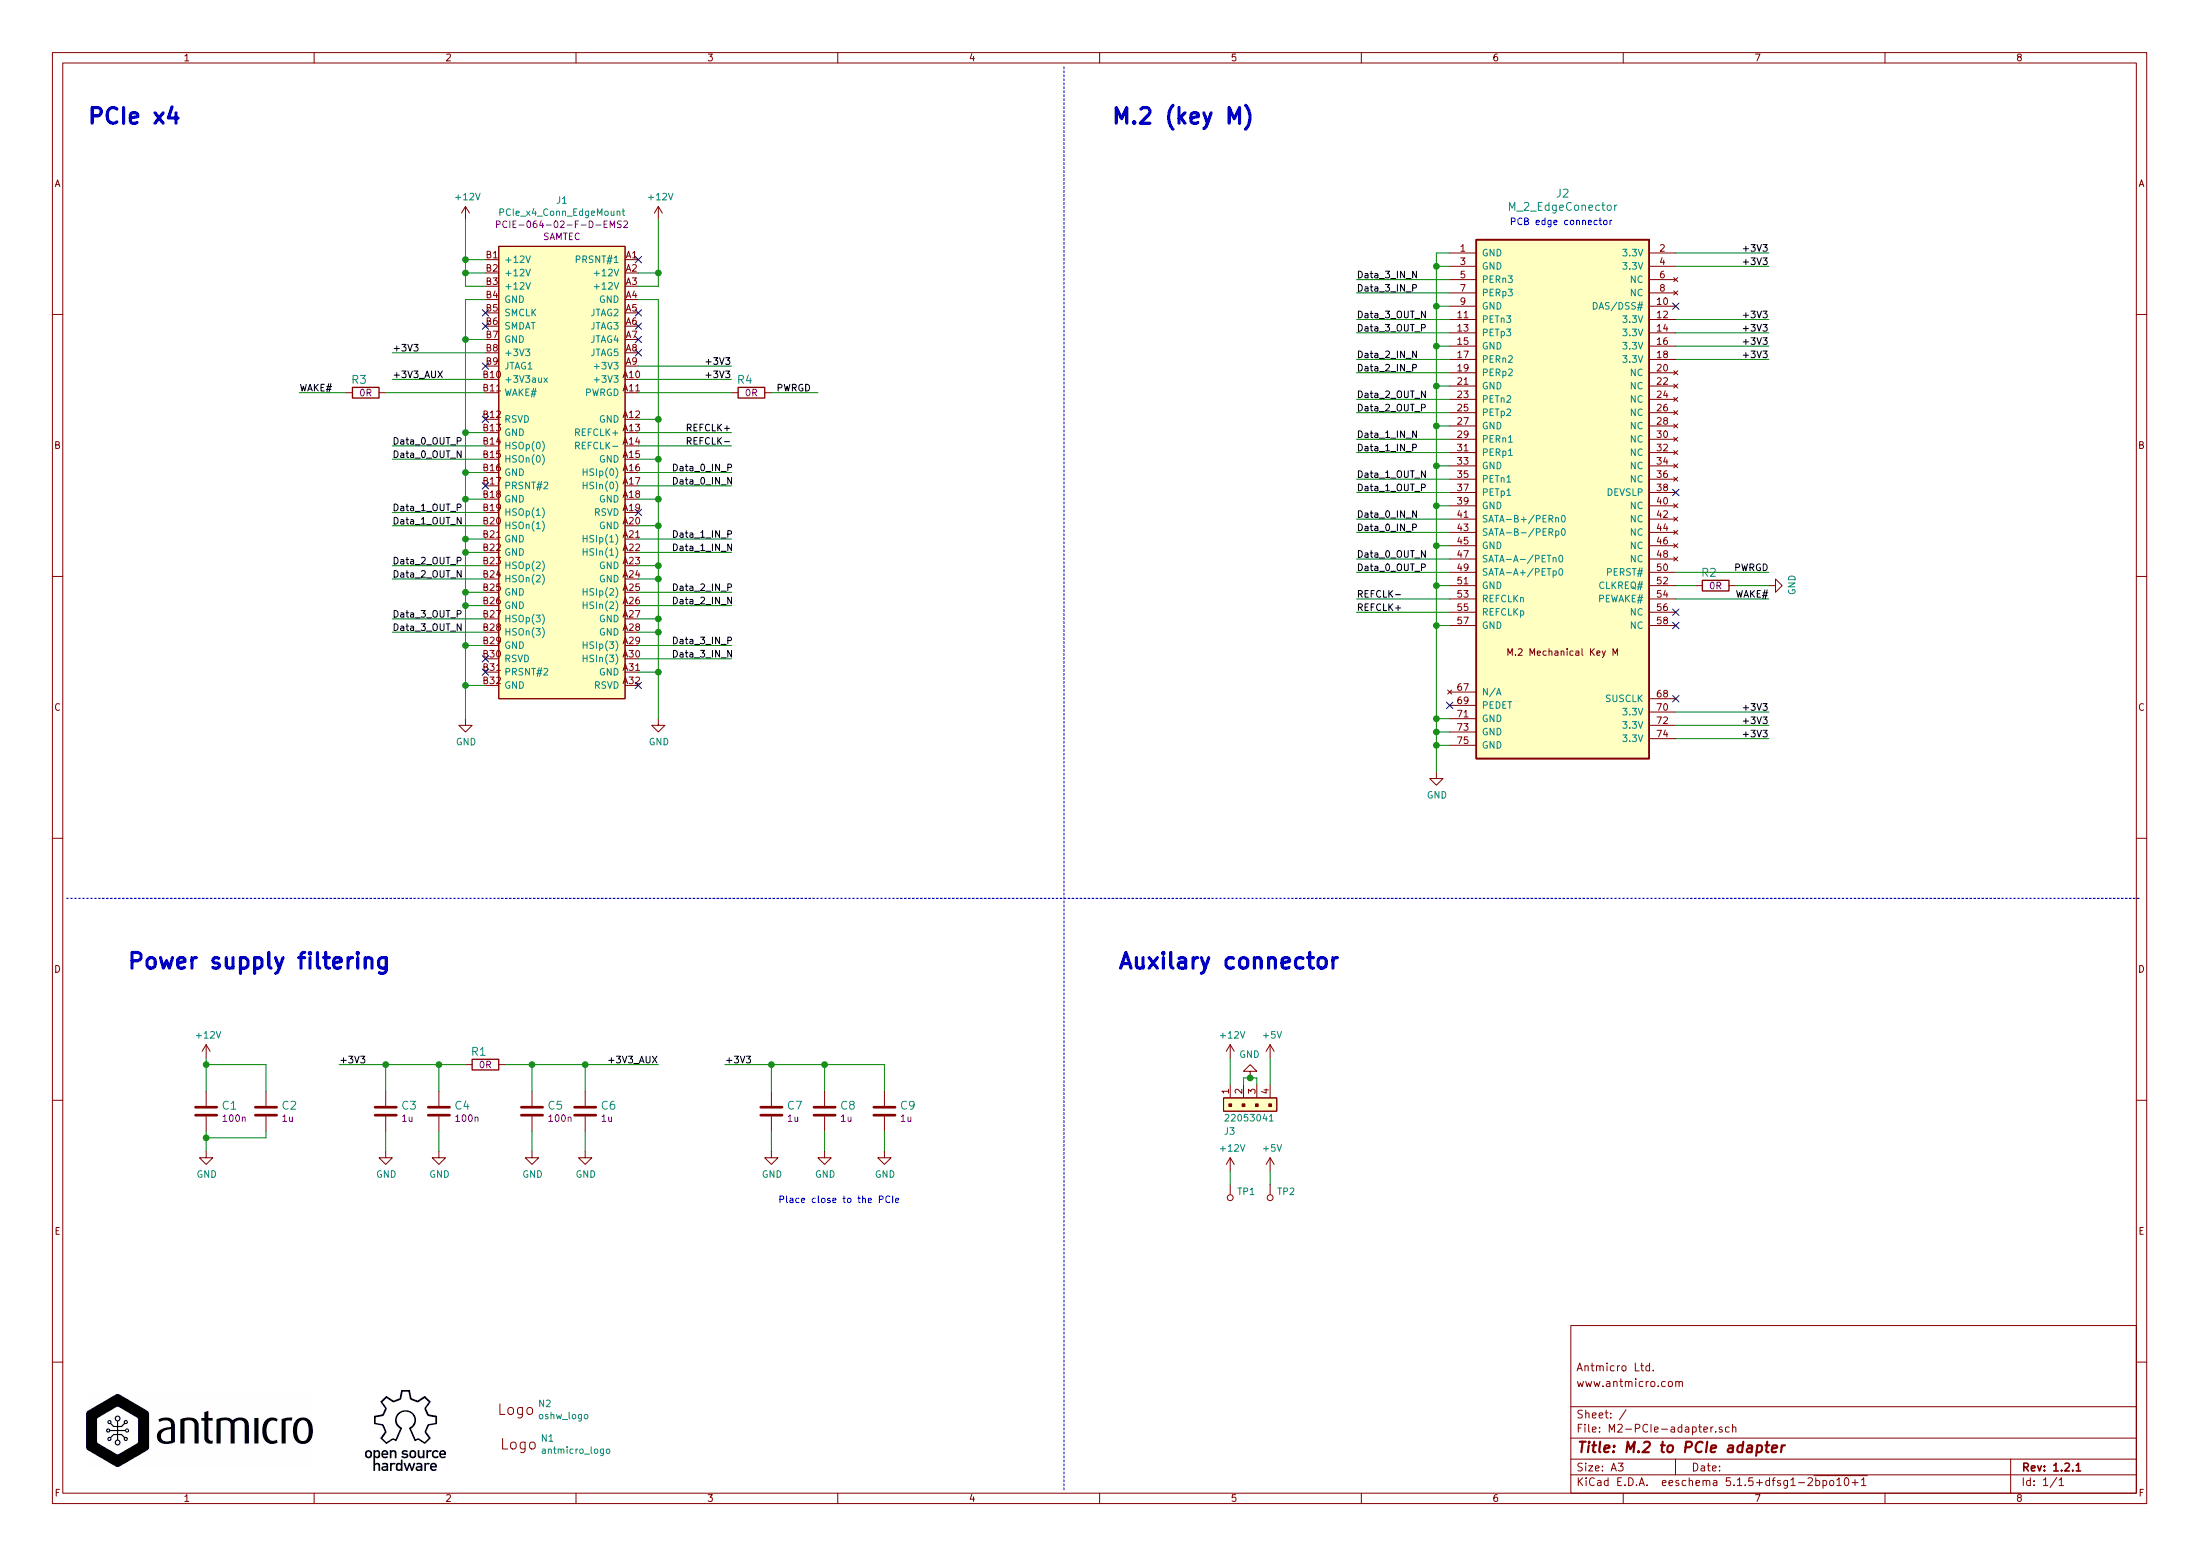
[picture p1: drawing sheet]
EESchema Schematic File Version 4
EELAYER 30 0
EELAYER END
$Descr A3 16535 11693
encoding utf-8
Sheet 1 1
Title "M.2 to PCIe adapter"
Date ""
Rev "1.2.1"
Comp ""
Comment1 "www.antmicro.com"
Comment2 "Antmicro Ltd."
Comment3 ""
Comment4 ""
$EndDescr
Wire Wire Line
	10900 4500 10200 4500
Wire Wire Line
	10900 4600 10200 4600
Text Label 10200 4500 0    50   ~ 0
REFCLK-
Text Label 10200 4600 0    50   ~ 0
REFCLK+
Wire Wire Line
	4800 3350 5500 3350
Wire Wire Line
	4800 3250 5500 3250
Text Label 5500 3350 2    50   ~ 0
REFCLK-
Text Label 5500 3250 2    50   ~ 0
REFCLK+
Wire Wire Line
	10900 4700 10800 4700
Wire Wire Line
	4800 3450 4950 3450
Wire Wire Line
	4800 3750 4950 3750
Wire Wire Line
	4800 3950 4950 3950
Wire Wire Line
	4800 4250 4950 4250
Wire Wire Line
	4800 4350 4950 4350
Wire Wire Line
	4800 4650 4950 4650
Wire Wire Line
	4800 4750 4950 4750
Wire Wire Line
	4800 5050 4950 5050
Wire Wire Line
	4800 3150 4950 3150
Wire Wire Line
	4800 2250 4950 2250
Wire Wire Line
	10900 4100 10800 4100
Wire Wire Line
	10900 4400 10800 4400
Wire Wire Line
	10900 3500 10800 3500
Wire Wire Line
	10900 3200 10800 3200
Wire Wire Line
	10900 2600 10800 2600
Wire Wire Line
	10900 2300 10800 2300
Wire Wire Line
	10900 2000 10800 2000
Wire Wire Line
	3650 5150 3500 5150
Wire Wire Line
	3650 4850 3500 4850
Wire Wire Line
	3650 4550 3500 4550
Wire Wire Line
	3650 4450 3500 4450
Wire Wire Line
	3650 4150 3500 4150
Wire Wire Line
	3650 4050 3500 4050
Wire Wire Line
	3650 3750 3500 3750
Wire Wire Line
	3650 3550 3500 3550
Wire Wire Line
	3650 3250 3500 3250
Wire Wire Line
	3650 2250 3500 2250
Wire Wire Line
	3650 2550 3500 2550
Wire Wire Line
	10900 5400 10800 5400
Wire Wire Line
	10900 5500 10800 5500
Wire Wire Line
	4800 2850 5500 2850
Text Label 5500 2850 2    50   ~ 0
+3V3
Wire Wire Line
	4800 2750 5500 2750
Text Label 5500 2750 2    50   ~ 0
+3V3
Wire Wire Line
	12600 5550 13300 5550
Text Label 13300 5550 2    50   ~ 0
+3V3
Wire Wire Line
	12600 5450 13300 5450
Text Label 13300 5450 2    50   ~ 0
+3V3
Wire Wire Line
	12600 5350 13300 5350
Text Label 13300 5350 2    50   ~ 0
+3V3
Text Label 2950 2650 0    50   ~ 0
+3V3
Wire Wire Line
	3650 2650 2950 2650
Wire Wire Line
	12600 2700 13300 2700
Text Label 13300 2700 2    50   ~ 0
+3V3
Wire Wire Line
	12600 2600 13300 2600
Text Label 13300 2600 2    50   ~ 0
+3V3
Wire Wire Line
	12600 2500 13300 2500
Text Label 13300 2500 2    50   ~ 0
+3V3
Wire Wire Line
	12600 2400 13300 2400
Text Label 13300 2400 2    50   ~ 0
+3V3
Wire Wire Line
	12600 2000 13300 2000
Text Label 13300 2000 2    50   ~ 0
+3V3
Wire Wire Line
	12600 1900 13300 1900
Text Label 13300 1900 2    50   ~ 0
+3V3
Wire Wire Line
	10900 4300 10200 4300
Text Label 10200 4300 0    50   ~ 0
Data_0_OUT_P
Wire Wire Line
	10900 4200 10200 4200
Text Label 10200 4200 0    50   ~ 0
Data_0_OUT_N
Wire Wire Line
	4800 3550 5500 3550
Text Label 2950 3350 0    50   ~ 0
Data_0_OUT_P
Wire Wire Line
	4800 3650 5500 3650
Text Label 2950 3450 0    50   ~ 0
Data_0_OUT_N
Wire Wire Line
	4800 4050 5500 4050
Text Label 2950 3850 0    50   ~ 0
Data_1_OUT_P
Wire Wire Line
	4800 4150 5500 4150
Text Label 2950 3950 0    50   ~ 0
Data_1_OUT_N
Wire Wire Line
	4800 4450 5500 4450
Text Label 2950 4250 0    50   ~ 0
Data_2_OUT_P
Wire Wire Line
	4800 4550 5500 4550
Text Label 2950 4350 0    50   ~ 0
Data_2_OUT_N
Wire Wire Line
	4800 4850 5500 4850
Text Label 2950 4650 0    50   ~ 0
Data_3_OUT_P
Wire Wire Line
	4800 4950 5500 4950
Text Label 2950 4750 0    50   ~ 0
Data_3_OUT_N
Wire Wire Line
	10900 3700 10200 3700
Text Label 10200 3700 0    50   ~ 0
Data_1_OUT_P
Wire Wire Line
	10900 3600 10200 3600
Text Label 10200 3600 0    50   ~ 0
Data_1_OUT_N
Wire Wire Line
	10900 3100 10200 3100
Text Label 10200 3100 0    50   ~ 0
Data_2_OUT_P
Wire Wire Line
	10900 3000 10200 3000
Text Label 10200 3000 0    50   ~ 0
Data_2_OUT_N
Wire Wire Line
	10900 2500 10200 2500
Text Label 10200 2500 0    50   ~ 0
Data_3_OUT_P
Wire Wire Line
	10900 2400 10200 2400
Text Label 10200 2400 0    50   ~ 0
Data_3_OUT_N
Wire Wire Line
	10900 4000 10200 4000
Text Label 10200 4000 0    50   ~ 0
Data_0_IN_P
Wire Wire Line
	10900 3900 10200 3900
Text Label 10200 3900 0    50   ~ 0
Data_0_IN_N
Wire Wire Line
	10900 3400 10200 3400
Text Label 10200 3400 0    50   ~ 0
Data_1_IN_P
Wire Wire Line
	10900 3300 10200 3300
Text Label 10200 3300 0    50   ~ 0
Data_1_IN_N
Wire Wire Line
	10900 2800 10200 2800
Text Label 10200 2800 0    50   ~ 0
Data_2_IN_P
Wire Wire Line
	10900 2700 10200 2700
Text Label 10200 2700 0    50   ~ 0
Data_2_IN_N
Wire Wire Line
	10900 2200 10200 2200
Text Label 10200 2200 0    50   ~ 0
Data_3_IN_P
Wire Wire Line
	10900 2100 10200 2100
Text Label 10200 2100 0    50   ~ 0
Data_3_IN_N
Wire Wire Line
	3650 3450 2950 3450
Wire Wire Line
	3650 3350 2950 3350
Wire Wire Line
	3650 3950 2950 3950
Wire Wire Line
	3650 4350 2950 4350
Wire Wire Line
	3650 4250 2950 4250
Wire Wire Line
	3650 4750 2950 4750
Wire Wire Line
	3650 4650 2950 4650
Wire Wire Line
	3650 2150 3500 2150
Wire Wire Line
	3500 2150 3500 2050
Wire Wire Line
	3650 1950 3500 1950
Connection ~ 3500 1950
Wire Wire Line
	3500 1950 3500 1650
Wire Wire Line
	3650 2050 3500 2050
Connection ~ 3500 2050
Wire Wire Line
	3500 2050 3500 1950
$Comp
L M2-PCIe-adapter:+12V #PWR0101
U 1 1
P 3500 1650
F 0 "#PWR0101" H 3500 1500 50  0001 C CNN
F 1 "+12V" H 3515 1823 50  0000 C CNN
F 2 "" H 3500 1650 50  0001 C CNN
F 3 "" H 3500 1650 50  0001 C CNN
	1    3500 1650
	1    0    0    -1  
$EndComp
$Comp
L M2-PCIe-adapter:+12V #PWR0102
U 1 1
P 4950 1650
F 0 "#PWR0102" H 4950 1500 50  0001 C CNN
F 1 "+12V" H 4965 1823 50  0000 C CNN
F 2 "" H 4950 1650 50  0001 C CNN
F 3 "" H 4950 1650 50  0001 C CNN
	1    4950 1650
	1    0    0    -1  
$EndComp
Wire Wire Line
	4800 2050 4950 2050
Wire Wire Line
	4950 2050 4950 1650
Wire Wire Line
	4800 2150 4950 2150
Wire Wire Line
	4950 2150 4950 2050
Connection ~ 4950 2050
Text Label 2250 2950 0    50   ~ 0
WAKE#
Text Label 13300 4500 2    50   ~ 0
WAKE#
Wire Wire Line
	12600 4500 13300 4500
Wire Wire Line
	10900 2900 10800 2900
Wire Wire Line
	10900 5600 10800 5600
$Comp
L M2-PCIe-adapter:PCIe_x4_Conn_EdgeMount J1
U 1 1
P 3850 2550
F 0 "J1" H 4225 3597 50  0000 C CNN
F 1 "PCIe_x4_Conn_EdgeMount" H 4225 3506 50  0000 C CNN
F 2 "M2-PCIe-adapter-footprints:PCIE-064-02-X-D-EMSX" H 3700 3200 50  0001 C CNN
F 3 "http://www.farnell.com/datasheets/2048385.pdf?_ga=2.224413790.550525831.1572511829-156563690.1566371002&_gac=1.194368863.1572511829.Cj0KCQjwjOrtBRCcARIsAEq4rW4MDAz553xUSGW1I2S05saoepO8CZq5otyVO6_gct6IiE-jnZiday4aAmKSEALw_wcB" H 3800 3300 50  0001 C CNN
F 4 "PCIE-064-02-F-D-EMS2" H 4225 3415 50  0000 C CNN "MPN"
F 5 "SAMTEC" H 4225 3324 50  0000 C CNN "Manufacturer"
	1    3850 2550
	1    0    0    -1  
$EndComp
Text Label 5050 3650 0    50   ~ 0
Data_0_IN_N
Text Label 5050 3550 0    50   ~ 0
Data_0_IN_P
Text Label 5050 4150 0    50   ~ 0
Data_1_IN_N
Text Label 5050 4050 0    50   ~ 0
Data_1_IN_P
Text Label 5050 4550 0    50   ~ 0
Data_2_IN_N
Text Label 5050 4450 0    50   ~ 0
Data_2_IN_P
Text Label 5050 4950 0    50   ~ 0
Data_3_IN_N
Text Label 5050 4850 0    50   ~ 0
Data_3_IN_P
Wire Wire Line
	3650 3850 2950 3850
NoConn ~ 4800 2650
NoConn ~ 4800 2550
NoConn ~ 4800 2450
NoConn ~ 4800 2350
NoConn ~ 3650 2350
NoConn ~ 3650 2450
NoConn ~ 3650 3150
NoConn ~ 3650 3650
NoConn ~ 4800 3850
NoConn ~ 4800 5150
NoConn ~ 3650 5050
NoConn ~ 3650 4950
NoConn ~ 3650 2750
NoConn ~ 4800 1950
Wire Wire Line
	12600 4400 12750 4400
NoConn ~ 10900 5300
NoConn ~ 12600 2300
NoConn ~ 12600 3700
NoConn ~ 12600 5250
NoConn ~ 12600 4700
NoConn ~ 12600 4600
Wire Wire Line
	13050 4400 13300 4400
Wire Wire Line
	2950 2850 3650 2850
$Comp
L M2-PCIe-adapter:R_0R_0402 R2
U 1 1
P 12900 4400
F 0 "R2" H 12850 4500 60  0000 C CNN
F 1 "R_0R_0402" H 12900 4250 60  0001 C CNN
F 2 "M2-PCIe-adapter-footprints:0402-res" H 13100 4600 60  0001 L CNN
F 3 "" H 12900 4400 50  0001 C CNN
F 4 "PANASONIC" H 13100 4800 60  0001 L CNN "Manufacturer"
F 5 "ERJ2GE0R00X" H 13100 4700 60  0001 L CNN "MPN"
F 6 "0R" H 12900 4400 50  0000 C CNN "Val"
	1    12900 4400
	1    0    0    -1  
$EndComp
$Comp
L M2-PCIe-adapter:M_2_EdgeConector- J2
U 1 1
P 10900 1900
F 0 "J2" H 11750 2350 60  0000 C CNN
F 1 "M_2_EdgeConector" H 11750 2250 60  0000 C CNN
F 2 "M2-PCIe-adapter-footprints:M_2_EdgeConnector" H 11100 1950 60  0001 L CNN
F 3 "https://www.amphenol-icc.com/media/wysiwyg/files/drawing/10130618.pdf" H 11100 1750 60  0001 L CNN
	1    10900 1900
	1    0    0    -1  
$EndComp
Wire Wire Line
	12600 4300 13300 4300
Text Label 13300 4300 2    50   ~ 0
PWRGD
Text Label 6100 2950 2    50   ~ 0
PWRGD
Wire Wire Line
	1550 8200 1550 8000
$Comp
L M2-PCIe-adapter:+12V #PWR0103
U 1 1
P 1550 7950
F 0 "#PWR0103" H 1550 7800 50  0001 C CNN
F 1 "+12V" H 1565 8123 50  0000 C CNN
F 2 "" H 1550 7950 50  0001 C CNN
F 3 "" H 1550 7950 50  0001 C CNN
	1    1550 7950
	1    0    0    -1  
$EndComp
Text Label 4950 8000 2    50   ~ 0
+3V3_AUX
Wire Wire Line
	3800 8000 4000 8000
Text Label 2550 8000 0    50   ~ 0
+3V3
Wire Wire Line
	3500 8000 3300 8000
$Comp
L M2-PCIe-adapter:R_0R_0402 R1
U 1 1
P 3650 8000
F 0 "R1" H 3600 8100 60  0000 C CNN
F 1 "R_0R_0402" H 3650 7850 60  0001 C CNN
F 2 "M2-PCIe-adapter-footprints:0402-res" H 3850 8200 60  0001 L CNN
F 3 "" H 3650 8000 50  0001 C CNN
F 4 "PANASONIC" H 3850 8400 60  0001 L CNN "Manufacturer"
F 5 "ERJ2GE0R00X" H 3850 8300 60  0001 L CNN "MPN"
F 6 "0R" H 3650 8000 50  0000 C CNN "Val"
	1    3650 8000
	1    0    0    -1  
$EndComp
Text Label 2950 2850 0    50   ~ 0
+3V3_AUX
$Comp
L M2-PCIe-adapter:C_100n_0402_16V C1
U 1 1
P 1550 8350
F 0 "C1" H 1665 8395 60  0000 L CNN
F 1 "C_100n_0402_16V" H 1550 8200 60  0001 C CNN
F 2 "M2-PCIe-adapter-footprints:0402-cap" H 1750 8550 60  0001 L CNN
F 3 "" H 1550 8350 50  0001 C CNN
F 4 "MULTICOMP" H 1750 8750 60  0001 L CNN "Manufacturer"
F 5 "MC0402B104K160CT" H 1750 8650 60  0001 L CNN "MPN"
F 6 "100n" H 1665 8297 50  0000 L CNN "Val"
	1    1550 8350
	1    0    0    -1  
$EndComp
$Comp
L M2-PCIe-adapter:GND #PWR0104
U 1 1
P 1550 8650
F 0 "#PWR0104" H 1550 8400 50  0001 C CNN
F 1 "GND" H 1555 8477 50  0000 C CNN
F 2 "" H 1550 8650 50  0001 C CNN
F 3 "" H 1550 8650 50  0001 C CNN
	1    1550 8650
	1    0    0    -1  
$EndComp
Wire Wire Line
	1550 8650 1550 8550
Wire Wire Line
	3300 8500 3300 8650
Wire Wire Line
	4000 8650 4000 8500
Wire Wire Line
	3300 8200 3300 8000
Connection ~ 3300 8000
Wire Wire Line
	3300 8000 2900 8000
Connection ~ 4000 8000
Wire Wire Line
	4000 8000 4400 8000
Wire Wire Line
	4000 8000 4000 8200
$Comp
L M2-PCIe-adapter:C_100n_0402_16V C5
U 1 1
P 4000 8350
F 0 "C5" H 4115 8395 60  0000 L CNN
F 1 "C_100n_0402_16V" H 4000 8200 60  0001 C CNN
F 2 "M2-PCIe-adapter-footprints:0402-cap" H 4200 8550 60  0001 L CNN
F 3 "" H 4000 8350 50  0001 C CNN
F 4 "MULTICOMP" H 4200 8750 60  0001 L CNN "Manufacturer"
F 5 "MC0402B104K160CT" H 4200 8650 60  0001 L CNN "MPN"
F 6 "100n" H 4115 8297 50  0000 L CNN "Val"
	1    4000 8350
	1    0    0    -1  
$EndComp
$Comp
L M2-PCIe-adapter:C_100n_0402_16V C4
U 1 1
P 3300 8350
F 0 "C4" H 3415 8395 60  0000 L CNN
F 1 "C_100n_0402_16V" H 3300 8200 60  0001 C CNN
F 2 "M2-PCIe-adapter-footprints:0402-cap" H 3500 8550 60  0001 L CNN
F 3 "" H 3300 8350 50  0001 C CNN
F 4 "MULTICOMP" H 3500 8750 60  0001 L CNN "Manufacturer"
F 5 "MC0402B104K160CT" H 3500 8650 60  0001 L CNN "MPN"
F 6 "100n" H 3415 8297 50  0000 L CNN "Val"
	1    3300 8350
	1    0    0    -1  
$EndComp
$Comp
L M2-PCIe-adapter:C_1u_0603 C3
U 1 1
P 2900 8350
F 0 "C3" H 3015 8395 60  0000 L CNN
F 1 "C_1u_0603" H 2900 8200 60  0001 C CNN
F 2 "M2-PCIe-adapter-footprints:0603-cap" H 3100 8550 60  0001 L CNN
F 3 "" H 2900 8350 50  0001 C CNN
F 4 "WALSIN" H 3100 8750 60  0001 L CNN "Manufacturer"
F 5 "0603X105K160CT" H 3100 8650 60  0001 L CNN "MPN"
F 6 "1u" H 3015 8297 50  0000 L CNN "Val"
	1    2900 8350
	1    0    0    -1  
$EndComp
$Comp
L M2-PCIe-adapter:C_1u_0603 C6
U 1 1
P 4400 8350
F 0 "C6" H 4515 8395 60  0000 L CNN
F 1 "C_1u_0603" H 4400 8200 60  0001 C CNN
F 2 "M2-PCIe-adapter-footprints:0603-cap" H 4600 8550 60  0001 L CNN
F 3 "" H 4400 8350 50  0001 C CNN
F 4 "WALSIN" H 4600 8750 60  0001 L CNN "Manufacturer"
F 5 "0603X105K160CT" H 4600 8650 60  0001 L CNN "MPN"
F 6 "1u" H 4515 8297 50  0000 L CNN "Val"
	1    4400 8350
	1    0    0    -1  
$EndComp
Wire Wire Line
	2900 8500 2900 8650
Wire Wire Line
	2900 8200 2900 8000
Connection ~ 2900 8000
Wire Wire Line
	2900 8000 2550 8000
Wire Wire Line
	4400 8650 4400 8500
Wire Wire Line
	4400 8200 4400 8000
Connection ~ 4400 8000
Wire Wire Line
	4400 8000 4950 8000
$Comp
L M2-PCIe-adapter:C_1u_0603 C2
U 1 1
P 2000 8350
F 0 "C2" H 2115 8395 60  0000 L CNN
F 1 "C_1u_0603" H 2000 8200 60  0001 C CNN
F 2 "M2-PCIe-adapter-footprints:0603-cap" H 2200 8550 60  0001 L CNN
F 3 "" H 2000 8350 50  0001 C CNN
F 4 "WALSIN" H 2200 8750 60  0001 L CNN "Manufacturer"
F 5 "0603X105K160CT" H 2200 8650 60  0001 L CNN "MPN"
F 6 "1u" H 2115 8297 50  0000 L CNN "Val"
	1    2000 8350
	1    0    0    -1  
$EndComp
Wire Wire Line
	2000 8200 2000 8000
Wire Wire Line
	2000 8000 1550 8000
Connection ~ 1550 8000
Wire Wire Line
	1550 8000 1550 7950
Wire Wire Line
	1550 8550 2000 8550
Wire Wire Line
	2000 8550 2000 8500
Connection ~ 1550 8550
Wire Wire Line
	1550 8550 1550 8500
Text Notes 950  7300 0    118  ~ 24
Power supply filtering
$Comp
L M2-PCIe-adapter:GND #PWR0106
U 1 1
P 3500 5400
F 0 "#PWR0106" H 3500 5150 50  0001 C CNN
F 1 "GND" H 3505 5227 50  0000 C CNN
F 2 "" H 3500 5400 50  0001 C CNN
F 3 "" H 3500 5400 50  0001 C CNN
	1    3500 5400
	1    0    0    -1  
$EndComp
Wire Wire Line
	3500 5400 3500 5150
Connection ~ 3500 5150
Wire Wire Line
	3500 5150 3500 4850
$Comp
L M2-PCIe-adapter:GND #PWR0107
U 1 1
P 4950 5400
F 0 "#PWR0107" H 4950 5150 50  0001 C CNN
F 1 "GND" H 4955 5227 50  0000 C CNN
F 2 "" H 4950 5400 50  0001 C CNN
F 3 "" H 4950 5400 50  0001 C CNN
	1    4950 5400
	1    0    0    -1  
$EndComp
Wire Wire Line
	4950 5400 4950 5050
$Comp
L M2-PCIe-adapter:GND #PWR0108
U 1 1
P 10800 5800
F 0 "#PWR0108" H 10800 5550 50  0001 C CNN
F 1 "GND" H 10805 5627 50  0000 C CNN
F 2 "" H 10800 5800 50  0001 C CNN
F 3 "" H 10800 5800 50  0001 C CNN
	1    10800 5800
	1    0    0    -1  
$EndComp
Wire Wire Line
	10800 5800 10800 5600
Connection ~ 10800 5500
Wire Wire Line
	10800 5500 10800 5400
Connection ~ 10800 5600
Wire Wire Line
	10800 5600 10800 5500
Text Label 5450 8000 0    50   ~ 0
+3V3
$Comp
L M2-PCIe-adapter:GND #PWR0109
U 1 1
P 5800 8650
F 0 "#PWR0109" H 5800 8400 50  0001 C CNN
F 1 "GND" H 5805 8477 50  0000 C CNN
F 2 "" H 5800 8650 50  0001 C CNN
F 3 "" H 5800 8650 50  0001 C CNN
	1    5800 8650
	1    0    0    -1  
$EndComp
Wire Wire Line
	5800 8000 5450 8000
Wire Wire Line
	5800 8500 5800 8650
Wire Wire Line
	5800 8200 5800 8000
$Comp
L M2-PCIe-adapter:C_1u_0603 C7
U 1 1
P 5800 8350
F 0 "C7" H 5915 8395 60  0000 L CNN
F 1 "C_1u_0603" H 5800 8200 60  0001 C CNN
F 2 "M2-PCIe-adapter-footprints:0603-cap" H 6000 8550 60  0001 L CNN
F 3 "" H 5800 8350 50  0001 C CNN
F 4 "WALSIN" H 6000 8750 60  0001 L CNN "Manufacturer"
F 5 "0603X105K160CT" H 6000 8650 60  0001 L CNN "MPN"
F 6 "1u" H 5915 8297 50  0000 L CNN "Val"
	1    5800 8350
	1    0    0    -1  
$EndComp
Text Notes 5850 9050 0    50   ~ 0
Place close to the PCIe
Text Notes 650  950  0    118  ~ 24
PCIe x4
Text Notes 8350 950  0    118  ~ 24
M.2 (key M)
Wire Notes Line
	500  6750 16100 6750
Wire Wire Line
	3500 4850 3500 4550
Connection ~ 3500 4850
Connection ~ 3500 4550
Wire Wire Line
	3500 4550 3500 4450
Connection ~ 3500 4450
Wire Wire Line
	3500 4450 3500 4150
Connection ~ 3500 4150
Wire Wire Line
	3500 4150 3500 4050
Connection ~ 3500 4050
Wire Wire Line
	3500 4050 3500 3750
Connection ~ 3500 3750
Wire Wire Line
	3500 3750 3500 3550
Connection ~ 3500 3550
Wire Wire Line
	3500 3550 3500 3250
Connection ~ 3500 3250
Wire Wire Line
	3500 3250 3500 2550
Connection ~ 3500 2550
Wire Wire Line
	3500 2550 3500 2250
Wire Wire Line
	4950 5050 4950 4750
Connection ~ 4950 5050
Connection ~ 4950 4750
Wire Wire Line
	4950 4650 4950 4750
Connection ~ 4950 4650
Wire Wire Line
	4950 4650 4950 4350
Connection ~ 4950 4350
Wire Wire Line
	4950 4350 4950 4250
Connection ~ 4950 4250
Wire Wire Line
	4950 3950 4950 4250
Connection ~ 4950 3950
Wire Wire Line
	4950 3950 4950 3750
Connection ~ 4950 3750
Wire Wire Line
	4950 3750 4950 3450
Connection ~ 4950 3450
Wire Wire Line
	4950 3150 4950 3450
Connection ~ 4950 3150
Wire Wire Line
	4950 3150 4950 2250
Wire Wire Line
	10800 5400 10800 4700
Connection ~ 10800 5400
Connection ~ 10800 4700
Wire Wire Line
	10800 4700 10800 4400
Connection ~ 10800 4400
Wire Wire Line
	10800 4400 10800 4100
Connection ~ 10800 4100
Wire Wire Line
	10800 4100 10800 3800
Connection ~ 10800 3800
Wire Wire Line
	10800 3800 10900 3800
Wire Wire Line
	10800 3800 10800 3500
Connection ~ 10800 3500
Wire Wire Line
	10800 3500 10800 3200
Connection ~ 10800 3200
Wire Wire Line
	10800 3200 10800 2900
Connection ~ 10800 2900
Wire Wire Line
	10800 2900 10800 2600
Connection ~ 10800 2600
Wire Wire Line
	10800 2300 10800 2600
Connection ~ 10800 2300
Wire Wire Line
	10800 2300 10800 2000
Connection ~ 10800 2000
Wire Wire Line
	10800 1900 10800 2000
Wire Wire Line
	10800 1900 10900 1900
$Comp
L M2-PCIe-adapter:GND #PWR0110
U 1 1
P 13300 4400
F 0 "#PWR0110" H 13300 4150 50  0001 C CNN
F 1 "GND" H 13305 4227 50  0000 C CNN
F 2 "" H 13300 4400 50  0001 C CNN
F 3 "" H 13300 4400 50  0001 C CNN
	1    13300 4400
	0    -1   -1   0   
$EndComp
Wire Wire Line
	9250 8150 9250 7950
$Comp
L M2-PCIe-adapter:+12V #PWR0111
U 1 1
P 9250 7950
F 0 "#PWR0111" H 9250 7800 50  0001 C CNN
F 1 "+12V" H 9265 8123 50  0000 C CNN
F 2 "" H 9250 7950 50  0001 C CNN
F 3 "" H 9250 7950 50  0001 C CNN
	1    9250 7950
	1    0    0    -1  
$EndComp
$Comp
L M2-PCIe-adapter:GND #PWR0112
U 1 1
P 9400 8100
F 0 "#PWR0112" H 9400 7850 50  0001 C CNN
F 1 "GND" H 9405 7927 50  0000 C CNN
F 2 "" H 9400 8100 50  0001 C CNN
F 3 "" H 9400 8100 50  0001 C CNN
	1    9400 8100
	-1   0    0    1   
$EndComp
Wire Wire Line
	9400 8100 9350 8100
Wire Wire Line
	9350 8100 9350 8150
Wire Wire Line
	9400 8100 9450 8100
Wire Wire Line
	9450 8100 9450 8150
Connection ~ 9400 8100
$Comp
L M2-PCIe-adapter:+5V #PWR0113
U 1 1
P 9550 7950
F 0 "#PWR0113" H 9550 7800 50  0001 C CNN
F 1 "+5V" H 9565 8123 50  0000 C CNN
F 2 "" H 9550 7950 50  0001 C CNN
F 3 "" H 9550 7950 50  0001 C CNN
	1    9550 7950
	1    0    0    -1  
$EndComp
Wire Wire Line
	9550 7950 9550 8150
$Comp
L M2-PCIe-adapter:22053041 J3
U 1 1
P 9250 8300
F 0 "J3" H 9200 8100 50  0000 L CNN
F 1 "22053041" H 9200 8200 50  0000 L CNN
F 2 "M2-PCIe-adapter-footprints:22053041" H 9450 8500 60  0001 L CNN
F 3 "https://www.molex.com/pdm_docs/sd/022053041_sd.pdf" H 9450 8600 60  0001 L CNN
F 4 "22053041" H 9450 8800 60  0001 L CNN "MPN"
F 5 "Molex" H 9450 8890 60  0001 L CNN "Manufacturer"
	1    9250 8300
	1    0    0    -1  
$EndComp
$Comp
L M2-PCIe-adapter:P70-1000045R TP1
U 1 1
P 9250 9000
F 0 "TP1" H 9300 9047 50  0000 L CNN
F 1 "P70-1000045R" H 9250 8900 50  0001 C CNN
F 2 "M2-PCIe-adapter-footprints:P70-1000045R" H 9450 9200 60  0001 L CNN
F 3 "https://cdn.harwin.com/pdfs/P70-10X.pdf" H 9450 9300 60  0001 L CNN
F 4 "P70-1000045R" H 9450 9500 60  0001 L CNN "MPN"
F 5 "Harwin" H 9450 10100 60  0001 L CNN "Manufacturer"
	1    9250 9000
	1    0    0    -1  
$EndComp
$Comp
L M2-PCIe-adapter:P70-1000045R TP2
U 1 1
P 9550 9000
F 0 "TP2" H 9600 9047 50  0000 L CNN
F 1 "P70-1000045R" H 9550 8900 50  0001 C CNN
F 2 "M2-PCIe-adapter-footprints:P70-1000045R" H 9750 9200 60  0001 L CNN
F 3 "https://cdn.harwin.com/pdfs/P70-10X.pdf" H 9750 9300 60  0001 L CNN
F 4 "P70-1000045R" H 9750 9500 60  0001 L CNN "MPN"
F 5 "Harwin" H 9750 10100 60  0001 L CNN "Manufacturer"
	1    9550 9000
	1    0    0    -1  
$EndComp
$Comp
L M2-PCIe-adapter:+5V #PWR0114
U 1 1
P 9550 8800
F 0 "#PWR0114" H 9550 8650 50  0001 C CNN
F 1 "+5V" H 9565 8973 50  0000 C CNN
F 2 "" H 9550 8800 50  0001 C CNN
F 3 "" H 9550 8800 50  0001 C CNN
	1    9550 8800
	1    0    0    -1  
$EndComp
$Comp
L M2-PCIe-adapter:+12V #PWR0115
U 1 1
P 9250 8800
F 0 "#PWR0115" H 9250 8650 50  0001 C CNN
F 1 "+12V" H 9265 8973 50  0000 C CNN
F 2 "" H 9250 8800 50  0001 C CNN
F 3 "" H 9250 8800 50  0001 C CNN
	1    9250 8800
	1    0    0    -1  
$EndComp
Wire Wire Line
	9250 8800 9250 8900
Wire Wire Line
	9550 8800 9550 8900
Text Notes 11350 1700 0    50   ~ 0
PCB edge connector
$Comp
L M2-PCIe-adapter:C_1u_0603 C8
U 1 1
P 6200 8350
F 0 "C8" H 6315 8395 60  0000 L CNN
F 1 "C_1u_0603" H 6200 8200 60  0001 C CNN
F 2 "M2-PCIe-adapter-footprints:0603-cap" H 6400 8550 60  0001 L CNN
F 3 "" H 6200 8350 50  0001 C CNN
F 4 "WALSIN" H 6400 8750 60  0001 L CNN "Manufacturer"
F 5 "0603X105K160CT" H 6400 8650 60  0001 L CNN "MPN"
F 6 "1u" H 6315 8297 50  0000 L CNN "Val"
	1    6200 8350
	1    0    0    -1  
$EndComp
$Comp
L M2-PCIe-adapter:C_1u_0603 C9
U 1 1
P 6650 8350
F 0 "C9" H 6765 8395 60  0000 L CNN
F 1 "C_1u_0603" H 6650 8200 60  0001 C CNN
F 2 "M2-PCIe-adapter-footprints:0603-cap" H 6850 8550 60  0001 L CNN
F 3 "" H 6650 8350 50  0001 C CNN
F 4 "WALSIN" H 6850 8750 60  0001 L CNN "Manufacturer"
F 5 "0603X105K160CT" H 6850 8650 60  0001 L CNN "MPN"
F 6 "1u" H 6765 8297 50  0000 L CNN "Val"
	1    6650 8350
	1    0    0    -1  
$EndComp
$Comp
L M2-PCIe-adapter:GND #PWR0105
U 1 1
P 6200 8650
F 0 "#PWR0105" H 6200 8400 50  0001 C CNN
F 1 "GND" H 6205 8477 50  0000 C CNN
F 2 "" H 6200 8650 50  0001 C CNN
F 3 "" H 6200 8650 50  0001 C CNN
	1    6200 8650
	1    0    0    -1  
$EndComp
$Comp
L M2-PCIe-adapter:GND #PWR0116
U 1 1
P 6650 8650
F 0 "#PWR0116" H 6650 8400 50  0001 C CNN
F 1 "GND" H 6655 8477 50  0000 C CNN
F 2 "" H 6650 8650 50  0001 C CNN
F 3 "" H 6650 8650 50  0001 C CNN
	1    6650 8650
	1    0    0    -1  
$EndComp
Wire Wire Line
	6650 8650 6650 8500
Wire Wire Line
	6200 8650 6200 8500
Wire Wire Line
	5800 8000 6200 8000
Wire Wire Line
	6200 8000 6200 8200
Connection ~ 5800 8000
Wire Wire Line
	6200 8000 6650 8000
Wire Wire Line
	6650 8000 6650 8200
Connection ~ 6200 8000
$Comp
L M2-PCIe-adapter:GND #PWR0117
U 1 1
P 2900 8650
F 0 "#PWR0117" H 2900 8400 50  0001 C CNN
F 1 "GND" H 2905 8477 50  0000 C CNN
F 2 "" H 2900 8650 50  0001 C CNN
F 3 "" H 2900 8650 50  0001 C CNN
	1    2900 8650
	1    0    0    -1  
$EndComp
$Comp
L M2-PCIe-adapter:GND #PWR0118
U 1 1
P 3300 8650
F 0 "#PWR0118" H 3300 8400 50  0001 C CNN
F 1 "GND" H 3305 8477 50  0000 C CNN
F 2 "" H 3300 8650 50  0001 C CNN
F 3 "" H 3300 8650 50  0001 C CNN
	1    3300 8650
	1    0    0    -1  
$EndComp
$Comp
L M2-PCIe-adapter:GND #PWR0119
U 1 1
P 4000 8650
F 0 "#PWR0119" H 4000 8400 50  0001 C CNN
F 1 "GND" H 4005 8477 50  0000 C CNN
F 2 "" H 4000 8650 50  0001 C CNN
F 3 "" H 4000 8650 50  0001 C CNN
	1    4000 8650
	1    0    0    -1  
$EndComp
$Comp
L M2-PCIe-adapter:GND #PWR0120
U 1 1
P 4400 8650
F 0 "#PWR0120" H 4400 8400 50  0001 C CNN
F 1 "GND" H 4405 8477 50  0000 C CNN
F 2 "" H 4400 8650 50  0001 C CNN
F 3 "" H 4400 8650 50  0001 C CNN
	1    4400 8650
	1    0    0    -1  
$EndComp
Text Notes 8400 7300 0    118  ~ 24
Auxilary connector
Wire Notes Line
	8000 500  8000 11200
$Comp
L M2-PCIe-adapter:R_0R_0402 R4
U 1 1
P 5650 2950
F 0 "R4" H 5600 3050 60  0000 C CNN
F 1 "R_0R_0402" H 5650 2800 60  0001 C CNN
F 2 "M2-PCIe-adapter-footprints:0402-res" H 5850 3150 60  0001 L CNN
F 3 "" H 5650 2950 50  0001 C CNN
F 4 "PANASONIC" H 5850 3350 60  0001 L CNN "Manufacturer"
F 5 "ERJ2GE0R00X" H 5850 3250 60  0001 L CNN "MPN"
F 6 "0R" H 5650 2950 50  0000 C CNN "Val"
	1    5650 2950
	1    0    0    -1  
$EndComp
Wire Wire Line
	4800 2950 5500 2950
Wire Wire Line
	5800 2950 6150 2950
$Comp
L M2-PCIe-adapter:R_0R_0402 R3
U 1 1
P 2750 2950
F 0 "R3" H 2700 3050 60  0000 C CNN
F 1 "R_0R_0402" H 2750 2800 60  0001 C CNN
F 2 "M2-PCIe-adapter-footprints:0402-res" H 2950 3150 60  0001 L CNN
F 3 "" H 2750 2950 50  0001 C CNN
F 4 "PANASONIC" H 2950 3350 60  0001 L CNN "Manufacturer"
F 5 "ERJ2GE0R00X" H 2950 3250 60  0001 L CNN "MPN"
F 6 "0R" H 2750 2950 50  0000 C CNN "Val"
	1    2750 2950
	1    0    0    -1  
$EndComp
Wire Wire Line
	2900 2950 3650 2950
Wire Wire Line
	2600 2950 2250 2950
$Comp
L M2-PCIe-adapter:antmicro_logo N1
U 1 1
P 3850 10900
F 0 "N1" H 4064 10993 50  0000 L CNN
F 1 "antmicro_logo" H 4064 10902 50  0000 L CNN
F 2 "M2-PCIe-adapter-footprints:antmicro-logo_scaled_20mm" H 3750 11150 50  0001 C CNN
F 3 "" H 3850 11250 50  0001 C CNN
	1    3850 10900
	1    0    0    -1  
$EndComp
$Comp
L M2-PCIe-adapter:oshw_logo N2
U 1 1
P 3850 10550
F 0 "N2" H 4044 10553 50  0000 L CNN
F 1 "oshw_logo" H 4044 10462 50  0000 L CNN
F 2 "M2-PCIe-adapter-footprints:oshw-logo" H 3870 10310 50  0001 C CNN
F 3 "" H 3850 10550 50  0001 C CNN
	1    3850 10550
	1    0    0    -1  
$EndComp
$EndSCHEMATC
